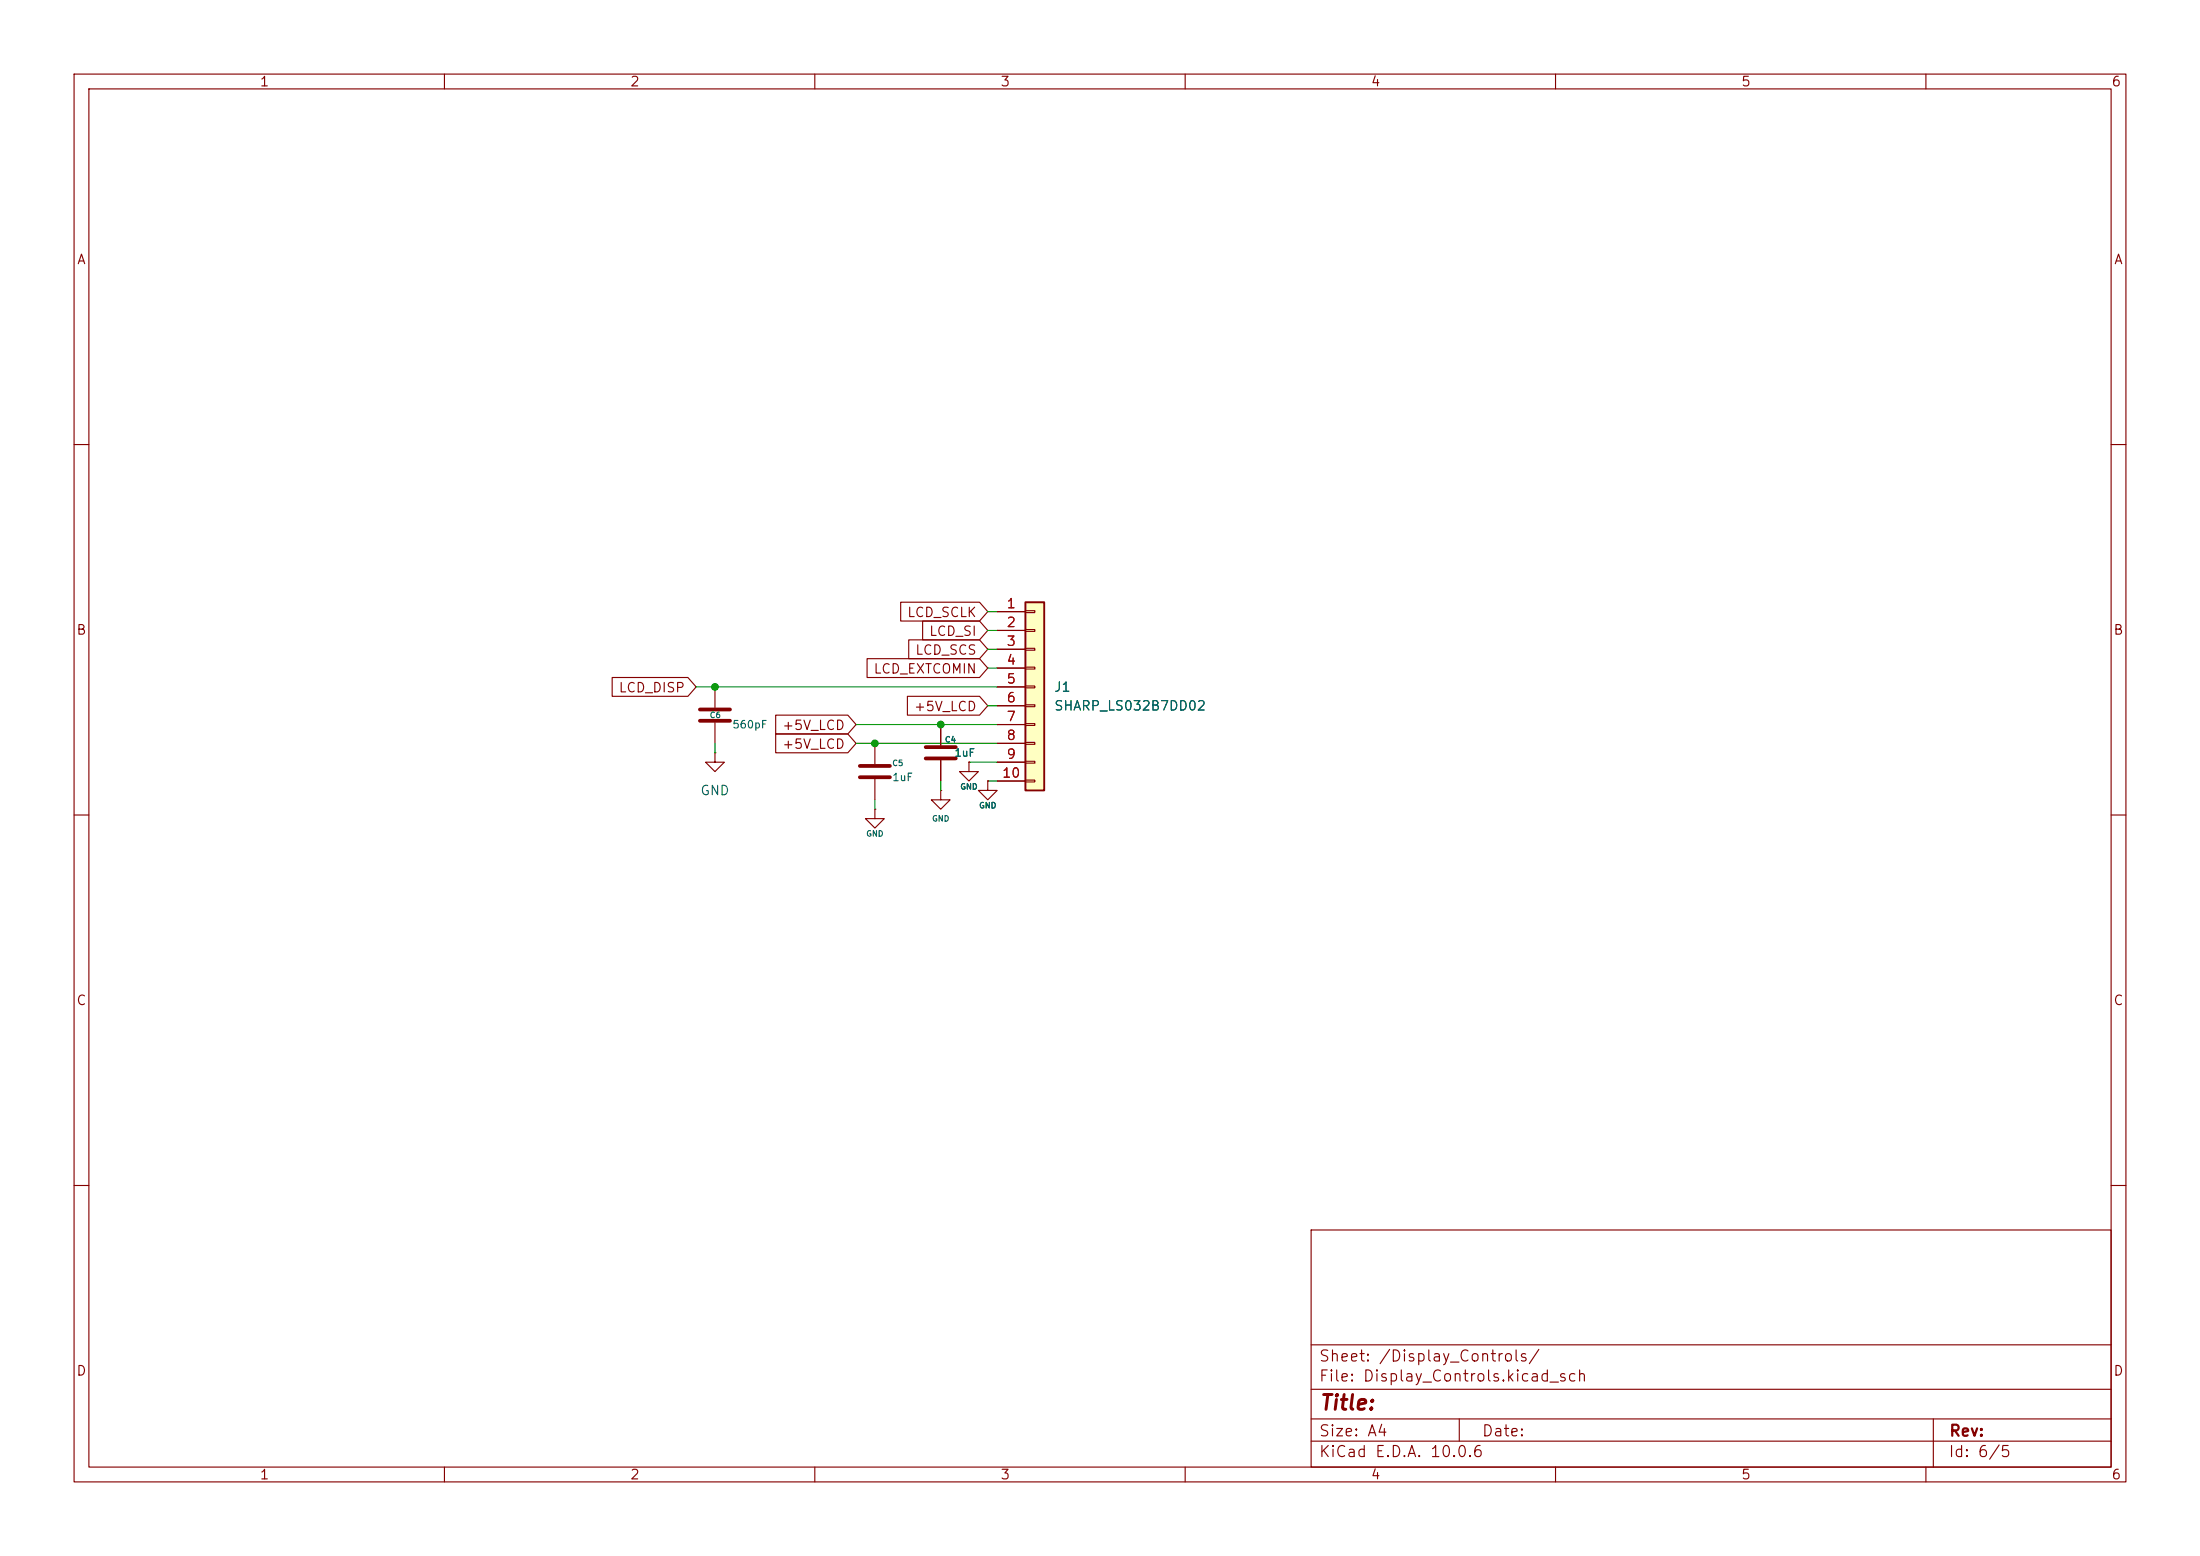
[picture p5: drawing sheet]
<svg xmlns="http://www.w3.org/2000/svg" width="297mm" height="210mm" viewBox="0 0 297 210" stroke-linecap="round" stroke-linejoin="round" font-family="sans-serif">
<g fill="none" stroke="#840000" stroke-width=".15">
<path d="M10 10h277v190h-277zM12 12h273v186h-273zM60 10v2M110 10v2M160 10v2M210 10v2M260 10v2M10 60h2M285 60h2M127 97.8v2.8M10 110h2M118.1 100.3v2.8"/>
<path d="M118.1 105.2v2.8M127 106.7v1.3h1.3l-1.3 1.2-1.3-1.2h1.3M127 106.7h.1M127 102.6v2.8M285 110h2M10 160h2M177 166h108v32h-108zM285 160h2M60 198v2M110 198v2M160 198v2M177 194.5h108"/>
<path d="M177 191.5h108M177 187.5h108M177 181.5h108M197 191.5v3M210 198v2M260 198v2M261 191.5v6.5"/>
</g>
<path d="M116.1 103.4h4M116.1 104.9h4M125 100.8h4M125 102.4h4" fill="none" stroke="#840000" stroke-width=".51"/>
<path d="M138.4 81.3h2.6v25.4h-2.6z" fill="#ffffc2"/>
<path d="M138.4 81.3h2.6v25.4h-2.6z" fill="none" stroke="#840000" stroke-width=".25"/>
<g fill="none" stroke="#840000" stroke-width=".15">
<path d="M82.6 91.4h10.3l1.1 1.3-1.1 1.3h-10.3zM96.5 92.7v2.8M96.5 97.5v2.8M104.7 99.1h9.8l1.1 1.2-1.1 1.3h-9.8zM104.7 96.5h9.8l1.1 1.3-1.1 1.3h-9.8zM117.1 88.9h15.1l1.1 1.3-1.1 1.2h-15.1zM121.6 81.3h10.6l1.1 1.3-1.1 1.2h-10.6zM122.5 94h9.7l1.1 1.3-1.1 1.2h-9.7zM122.7 86.4h9.5l1.1 1.2-1.1 1.3h-9.5zM124.6 83.8h7.6l1.1 1.3-1.1 1.3h-7.6zM127 97.8v2.8M134.6 82.6h3.8"/>
<path d="M134.6 85.1h3.8M134.6 87.6h3.8M134.6 90.2h3.8M134.6 92.7h3.8M134.6 95.3h3.8M134.6 97.8h3.8M138.4 82.4h1.3v.3h-1.3zM138.4 85h1.3v.2h-1.3zM138.4 87.5h1.3v.3h-1.3zM138.4 90h1.3v.3h-1.3zM138.4 92.6h1.3v.2h-1.3zM138.4 95.1h1.3v.3h-1.3z"/>
<path d="M138.4 97.7h1.3v.2h-1.3zM96.5 101.6v1.3h1.3l-1.3 1.2-1.3-1.2h1.3M96.5 101.6h.1M118.1 109.2v1.3h1.3l-1.3 1.3-1.3-1.3h1.3M118.1 109.2h.1M127 102.6v2.8M130.8 102.9v1.2h1.3l-1.3 1.3-1.3-1.3h1.3M130.8 102.9h.1M133.3 105.4v1.3h1.3l-1.3 1.3-1.2-1.3h1.2M133.3 105.4h.1M134.6 100.3h3.8M134.6 102.9h3.8"/>
<path d="M134.6 105.4h3.8M138.4 100.2h1.3v.3h-1.3zM138.4 102.7h1.3v.3h-1.3zM138.4 105.3h1.3v.2h-1.3z"/>
</g>
<path d="M94.5 95.8h4.1M94.5 97.3h4.1" fill="none" stroke="#840000" stroke-width=".51"/>
<g fill="none" stroke="#009600" stroke-width=".15">
<path d="M94 92.7h40.6M115.6 97.8h19M133.3 95.3h1.3M133.3 85.1h1.3M133.3 90.2h1.3M133.3 82.6h1.3M133.3 87.6h1.3M96.5 100.3v1.3M115.6 100.3h19M118.1 108v1.2M127 105.4v1.3M130.8 102.9h3.8"/>
<path d="M133.3 105.4h1.3"/>
</g>
<g fill="#009600" stroke="#009600" stroke-width=".14">
<circle cx="96.5" cy="92.7" r=".46"/>
<circle cx="118.1" cy="100.3" r=".46"/>
<circle cx="127" cy="97.8" r=".46"/>
</g>
<text font-size="2" fill="#840000" x="178" y="190.8">Title:</text>
<g font-size="1.5" fill="#840000">
<text x="178" y="184.1">Sheet: /Display_Controls/</text>
<text x="178" y="186.8">File: Display_Controls.kicad_sch</text>
<text x="178" y="197">KiCad E.D.A. 10.0.6</text>
<text x="178" y="194.2">Size: A4</text>
<text x="200" y="194.2">Date:</text>
<text x="263" y="197">Id: 6/5</text>
<text x="263" y="194.2">Rev:</text>
</g>
<g font-size="1.3" fill="#840000">
<text x="35" y="12">1</text>
<text x="85" y="12">2</text>
<text x="135" y="12">3</text>
<text x="185" y="12">4</text>
<text x="235" y="12">5</text>
<text x="285" y="12">6</text>
<text x="10.3" y="36">A</text>
<text x="285.3" y="36">A</text>
<text x="122.4" y="83.6">LCD_SCLK</text>
<text x="10.2" y="86">B</text>
<text x="123.5" y="88.7">LCD_SCS</text>
<text x="125.3" y="86.1">LCD_SI</text>
<text x="285.2" y="86">B</text>
<text x="83.4" y="93.8">LCD_DISP</text>
<text x="117.8" y="91.2">LCD_EXTCOMIN</text>
<text x="105.5" y="101.4">+5V_LCD</text>
<text x="105.5" y="98.8">+5V_LCD</text>
<text x="123.3" y="96.3">+5V_LCD</text>
<text x="10.2" y="136">C</text>
<text x="285.2" y="136">C</text>
<text x="10.2" y="186">D</text>
<text x="285.2" y="186">D</text>
<text x="35" y="200">1</text>
<text x="85" y="200">2</text>
<text x="135" y="200">3</text>
<text x="185" y="200">4</text>
<text x="235" y="200">5</text>
<text x="285" y="200">6</text>
</g>
<g font-size="1.3" fill="#a90000">
<text x="135.8" y="82.4">1</text>
<text x="135.8" y="85">2</text>
<text x="135.8" y="87.5">3</text>
<text x="135.8" y="90">4</text>
<text x="135.8" y="92.6">5</text>
<text x="135.8" y="95.1">6</text>
<text x="135.8" y="97.7">7</text>
<text x="135.8" y="100.2">8</text>
<text x="135.2" y="105.3">10</text>
<text x="135.8" y="102.7">9</text>
</g>
<g font-size="1.3" fill="#006464">
<text x="142.2" y="93.7">J1</text>
<text x="142.2" y="96.2">SHARP_LS032B7DD02</text>
<text x="94.5" y="107.6">GND</text>
</g>
<g font-size="1" fill="#006464">
<text x="98.8" y="98.6">560pF</text>
<text x="120.4" y="105.7">1uF</text>
<text x="128.8" y="102.4">1uF</text>
</g>
<g font-size=".8" fill="#006464">
<text x="95.7" y="97.1">C6</text>
<text x="127.5" y="100.4">C4</text>
<text x="120.4" y="103.6">C5</text>
<text x="129.6" y="106.7">GND</text>
<text x="116.9" y="113.1">GND</text>
<text x="125.8" y="111.1">GND</text>
<text x="132.1" y="109.3">GND</text>
</g>
</svg>
